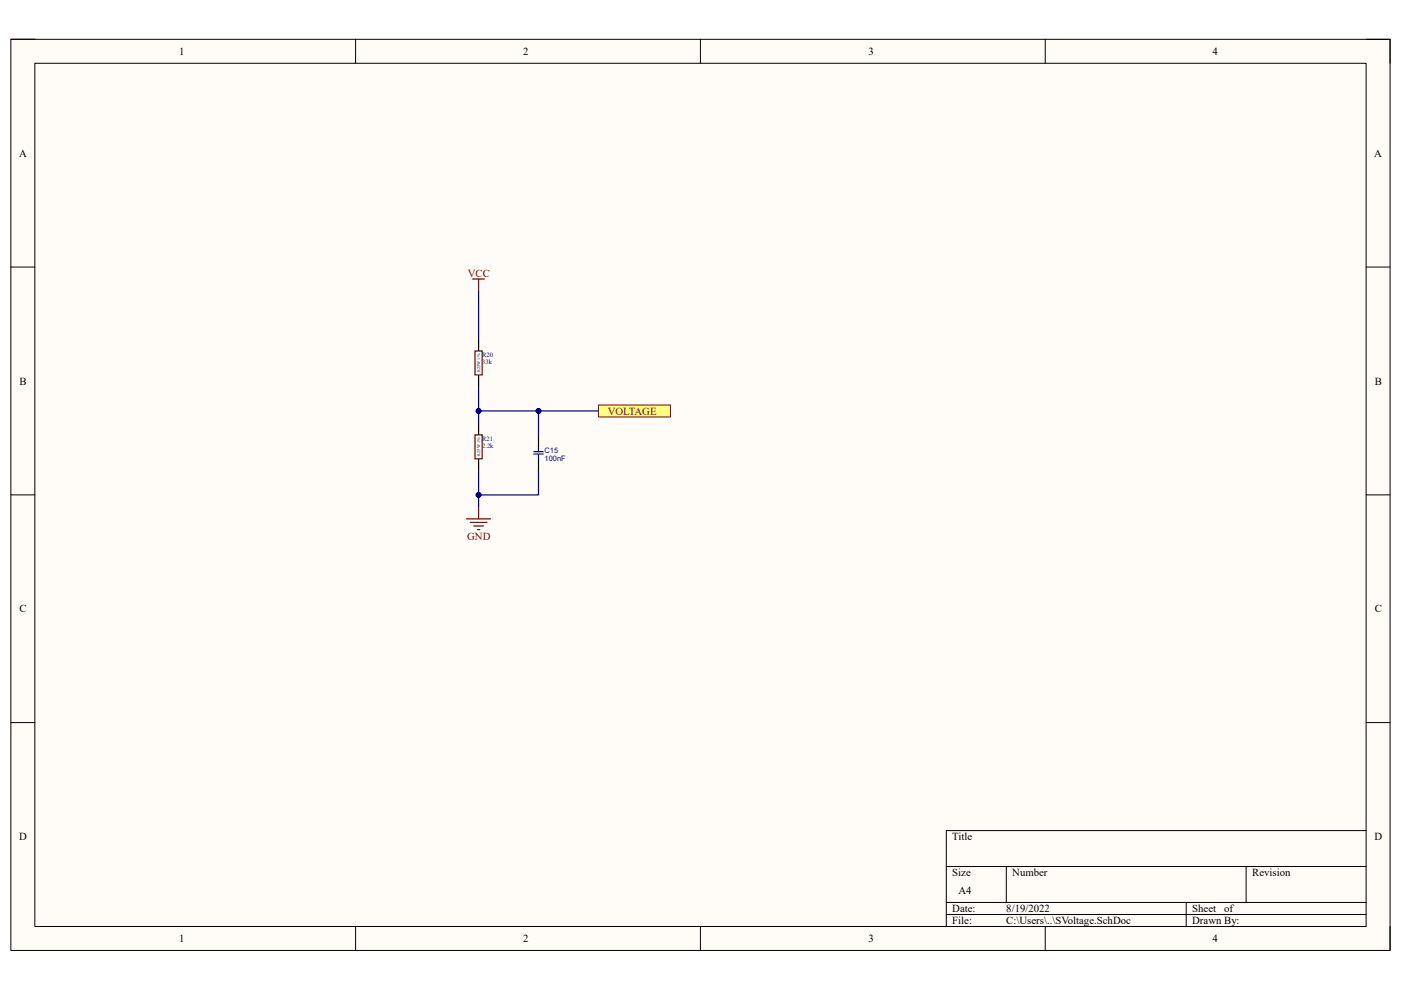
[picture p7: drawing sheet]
<svg xmlns="http://www.w3.org/2000/svg" width="297mm" height="210mm" viewBox="0 0 297 210" stroke-linecap="round" stroke-linejoin="round" font-family="sans-serif">
<path d="M2.3 8.3h292.4v193.3h-292.4z" fill="#fffcf8"/>
<path d="M2.3 8.3h292.4v193.3h-292.4z" fill="none" stroke="#000" stroke-width=".21"/>
<path d="M7.4 13.4h282.2v183.1h-282.2z" fill="#fffcf8"/>
<g fill="none" stroke="#000" stroke-width=".21">
<path d="M2.3 8.3h5.1M7.4 13.4h282.2v183.1h-282.2zM75.4 8.3v5.1M148.5 8.3v5.1M221.6 8.3v5.1M289.6 8.3h5.1v5.1M2.3 56.6h5.1M289.6 56.6h5.1M2.3 105h5.1M289.6 105h5.1M2.3 153.3h5.1M289.6 153.3h5.1"/>
<path d="M289.6 176.2h-89v20.3M75.4 196.5v5.1M148.5 196.5v5.1M200.6 183.8h89M200.6 191.4h89M200.6 194h89M213.4 183.8v7.6M221.6 196.5v5.1M251.5 191.4v5.1M264.2 183.8v7.6M294.7 196.5v5.1"/>
</g>
<path d="M101.5 71.9v2.5M101.5 79.5v2.6" fill="none" stroke="#000" stroke-width=".25"/>
<path d="M100.7 74.4h1.5v5.1h-1.5z" fill="#fff"/>
<path d="M100.7 74.4h1.5v5.1h-1.5z" fill="none" stroke="#5b0f00" stroke-width=".25"/>
<path d="M101.5 89.7v2.5M101.5 97.3v2.6" fill="none" stroke="#000" stroke-width=".25"/>
<path d="M100.7 92.2h1.5v5.1h-1.5z" fill="#fff"/>
<path d="M100.7 92.2h1.5v5.1h-1.5z" fill="none" stroke="#5b0f00" stroke-width=".25"/>
<path d="M100.2 59.2h2.5M101.5 59.2v2.5M98.9 110h5.1M99.7 110.8h3.5M100.5 111.6h2M101.2 112.3h.5M101.5 107.5v2.5" fill="none" stroke="#800000" stroke-width=".25"/>
<path d="M113.2 96.3h2M113.2 95.8h2M114.2 94.8v1M114.2 96.3v1" fill="none" stroke="#00f" stroke-width=".25"/>
<path d="M114.2 92.2v2.6M114.2 97.3v2.6" fill="none" stroke="#000" stroke-width=".25"/>
<path d="M126.9 85.9h15.3v2.5h-15.3z" fill="#ffff80"/>
<path d="M126.9 85.9h15.3v2.5h-15.3z" fill="none" stroke="#800000" stroke-width=".21"/>
<path d="M114.2 87.2h12.7" fill="none" stroke="#000080" stroke-width=".25"/>
<circle cx="114.2" cy="87.2" r=".51" fill="#000080"/>
<circle cx="114.2" cy="87.2" r=".51" fill="none" stroke="#000080" stroke-width=".21"/>
<path d="M114.2 99.9v5.1h-12.7" fill="none" stroke="#000080" stroke-width=".25"/>
<circle cx="101.5" cy="105" r=".51" fill="#000080"/>
<circle cx="101.5" cy="105" r=".51" fill="none" stroke="#000080" stroke-width=".21"/>
<path d="M101.5 87.2h12.7v5" fill="none" stroke="#000080" stroke-width=".25"/>
<circle cx="114.2" cy="87.2" r=".51" fill="#000080"/>
<circle cx="114.2" cy="87.2" r=".51" fill="none" stroke="#000080" stroke-width=".21"/>
<circle cx="101.5" cy="87.2" r=".51" fill="#000080"/>
<circle cx="101.5" cy="87.2" r=".51" fill="none" stroke="#000080" stroke-width=".21"/>
<path d="M101.5 99.9v7.6" fill="none" stroke="#000080" stroke-width=".25"/>
<circle cx="101.5" cy="105" r=".51" fill="#000080"/>
<circle cx="101.5" cy="105" r=".51" fill="none" stroke="#000080" stroke-width=".21"/>
<path d="M101.5 82.1v7.6" fill="none" stroke="#000080" stroke-width=".25"/>
<circle cx="101.5" cy="87.2" r=".51" fill="#000080"/>
<circle cx="101.5" cy="87.2" r=".51" fill="none" stroke="#000080" stroke-width=".21"/>
<path d="M101.5 61.7v10.2" fill="none" stroke="#000080" stroke-width=".25"/>
<g font-size="2.3">
<text x="38" y="11.7">1</text>
<text x="110.9" y="11.7">2</text>
<text x="184.1" y="11.7">3</text>
<text x="257.1" y="11.7">4</text>
<text x="4" y="33.3">A</text>
<text x="291.4" y="33.3">A</text>
<text x="4.1" y="81.6">B</text>
<text x="291.5" y="81.6">B</text>
<text x="4.1" y="129.9">C</text>
<text x="291.5" y="129.9">C</text>
<text x="4.1" y="178.2">D</text>
<text x="201.9" y="178.2">Title</text>
<text x="291.4" y="178.2">D</text>
<text x="201.9" y="185.8">Size</text>
<text x="214.6" y="185.8">Number</text>
<text x="265.5" y="185.8">Revision</text>
<text x="203.2" y="189.7">A4</text>
<text x="201.9" y="193.5">Date:</text>
<text x="201.9" y="196">File:</text>
<text x="213.4" y="193.5">8/19/2022</text>
<text x="213.4" y="196">C:\Users\..\SVoltage.SchDoc</text>
<text x="252.8" y="196">Drawn By:</text>
<text x="252.8" y="193.5">Sheet</text>
<text x="259.6" y="193.5">of</text>
<text x="38" y="199.8">1</text>
<text x="110.9" y="199.8">2</text>
<text x="184.1" y="199.8">3</text>
<text x="257.1" y="199.8">4</text>
</g>
<g font-size="2.3" fill="#800000">
<text x="99.2" y="58.7">VCC</text>
<text x="128.8" y="87.9">VOLTAGE</text>
<text x="99" y="114.6">GND</text>
</g>
<g font-size="1.6" fill="#000080">
<text x="115.5" y="96">C15</text>
<text x="115.5" y="97.8">100nF</text>
</g>
<g font-size="1.4" fill="#000080">
<text x="102.2" y="77.2">33k</text>
<text x="102.2" y="75.7">R20</text>
<text x="102.2" y="95">2.2k</text>
<text x="102.2" y="93.5">R21</text>
</g>
<g font-size=".9">
<text x="101.8" y="79" transform="rotate(-90 101.8 79)">0.25W 1%</text>
<text x="101.8" y="96.7" transform="rotate(-90 101.8 96.7)">0.25W 1%</text>
</g>
</svg>
